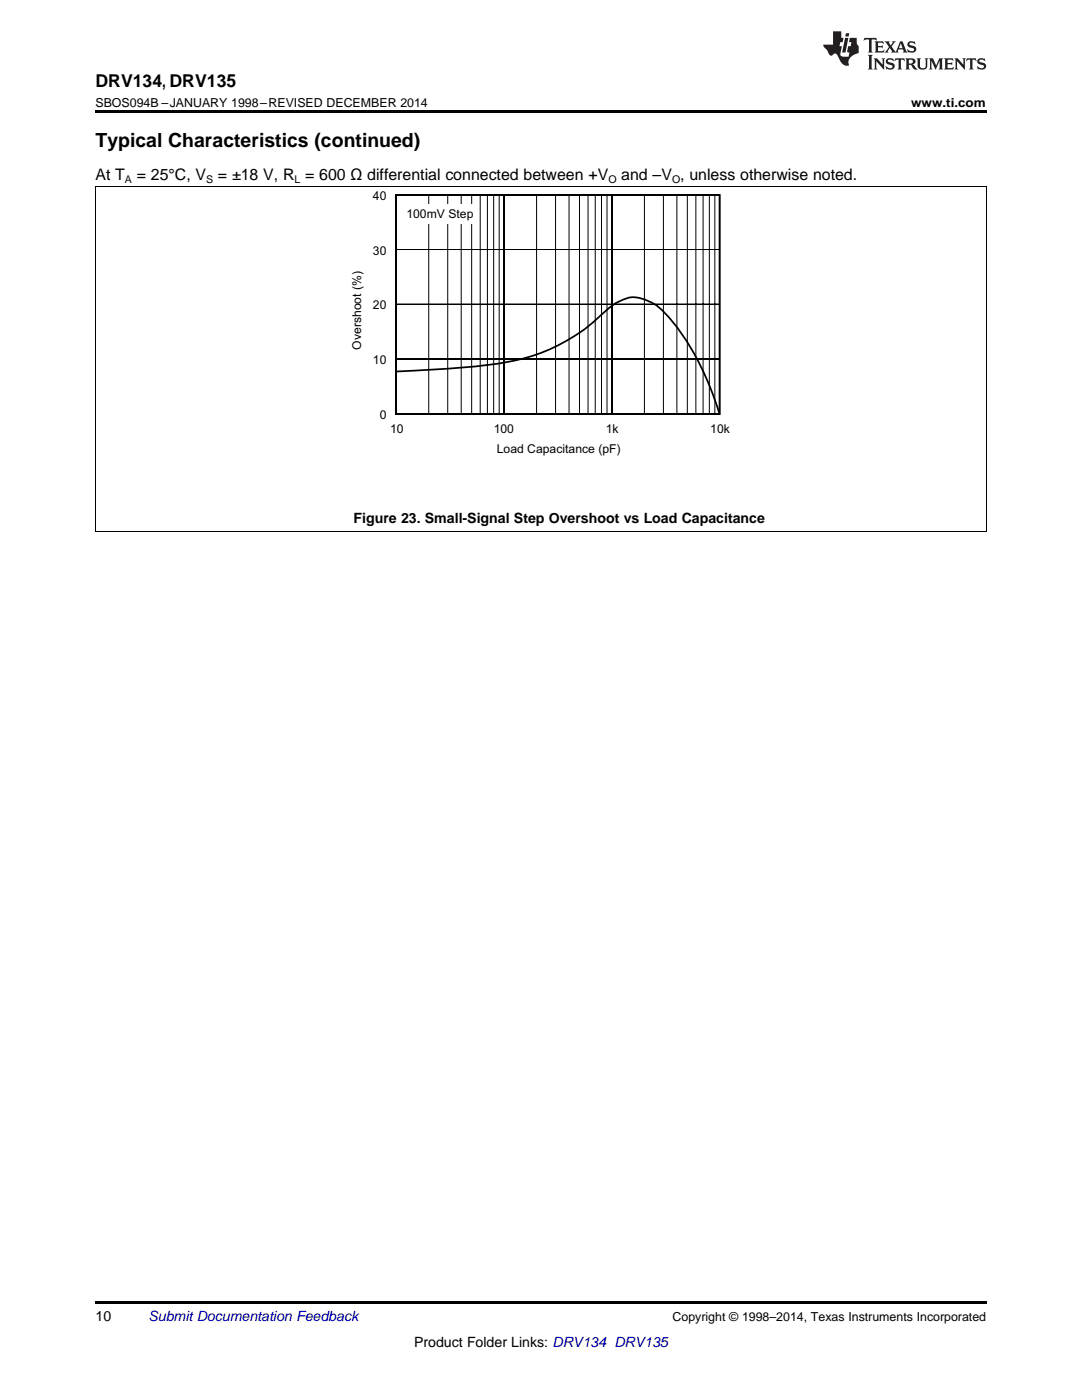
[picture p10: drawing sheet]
<svg xmlns="http://www.w3.org/2000/svg" width="216mm" height="279mm" viewBox="0 0 216 279" stroke-linecap="round" stroke-linejoin="round" font-family="sans-serif">
<path d="M19 259.7h177.8v.5h-177.8z" fill="#000"/>
<g fill="none" stroke="#000" stroke-width=".2">
<path d="M19.1 37.3v68.9M79 38.9h64.5v10.9h-64.5zM79.1 38.9h21.5v43.8h-21.5zM79.1 38.9h20.5v43.8h-20.5zM79.1 38.9h19.4v43.8h-19.4zM79.1 38.9h18.2v43.8h-18.2zM79.1 38.9h16.7v43.8h-16.7zM79.1 38.9h15v43.8h-15zM79.1 38.9h12.9v43.8h-12.9zM79.1 38.9h10.2v43.8h-10.2zM79.1 38.9h6.5v43.8h-6.5zM100.6 38.9h21.5v43.8h-21.5z"/>
<path d="M100.6 38.9h20.5v43.8h-20.5zM100.6 38.9h19.4v43.8h-19.4zM100.6 38.9h18.2v43.8h-18.2zM100.6 38.9h16.7v43.8h-16.7zM100.6 38.9h15v43.8h-15zM100.6 38.9h12.9v43.8h-12.9zM100.6 38.9h10.3v43.8h-10.3zM100.6 38.9h6.5v43.8h-6.5zM122.1 38.9h21.5v43.8h-21.5zM122.1 38.9h20.5v43.8h-20.5zM122.1 38.9h19.4v43.8h-19.4zM122.1 38.9h18.2v43.8h-18.2z"/>
<path d="M122.1 38.9h16.8v43.8h-16.8zM122.1 38.9h15v43.8h-15zM122.1 38.9h13v43.8h-13zM122.1 38.9h10.3v43.8h-10.3zM122.1 38.9h6.5v43.8h-6.5zM196.8 37.3v68.9M79 49.8h64.5v10.9h-64.5zM79 60.7h64.5v10.9h-64.5zM79 71.6h64.5v11h-64.5zM19 106.1h177.8"/>
</g>
<path d="M79 38.9h64.6v43.7h-64.6z" fill="none" stroke="#000" stroke-width=".35"/>
<path d="M80.7 40.8h14.3v3.9h-14.3z" fill="#fff"/>
<path d="M79 74.2a160.8 160.8 0 0 0 23.4-2.2 36.6 36.6 0 0 0 18.5-10 9.3 9.3 0 0 1 5.6-2.7 10.1 10.1 0 0 1 7 4.1 52 52 0 0 1 10 19.1" fill="none" stroke="#000" stroke-width=".35"/>
<path d="M19 37.2h177.8" fill="none" stroke="#000" stroke-width=".2"/>
<path d="M19 22h177.8v.5h-177.8z" fill="#000"/>
<g fill="#231f20">
<path d="M172.5 7.6l-.1 .5 .4-.2h.6v.1v2.1l-.2 .4h.9l-.2-.4v-2.1l.1-.1h.5l.5 .2-.2-.5zM174.5 8.3l.2 .3v1.5l-.2 .4h1.8l.2-.6a1.04 1.04 0 0 1-1.3 .2v-.7h.6l.3 .2v-.6l-.3 .2h-.6v-.6l.8-.1 .4 .3-.2-.5zM176.5 8.3l.9 1.1-.9 1.1h.8l-.2-.2 .4-.7 .5 .7-.2 .2h1.5l-.2-.2 .2-.4h.9l.1 .4-.2 .2h1l-.3-.3-.7-1.9h-.5l-.9 2-.8-1 .9-1h-.8l.1 .3-.4 .5-.3-.6 .1-.2zM179.7 8.6l.4 1h-.7zM181.3 8.4a.63 .63 0 0 0-.2 .7 .63 .63 0 0 0 .6 .4l.6 .2 .1 .2a.75 .75 0 0 1-.7 .4 .75 .75 0 0 1-.6-.5l.1 .7 .1-.1a1.11 1.11 0 0 0 1.5-.6 1.13 1.13 0 0 0-1.2-.8l-.1-.4a1.04 1.04 0 0 1 1.2 .2l-.2-.5-.2 .1-.4-.2zM173.2 10.9l.2 .4v2.2l-.2 .4h1l-.3-.4v-2.2l.3-.4zM174.3 11.6l.3 .4v1.5l-.3 .4h.8l-.2-.4v-1.3l1.5 1.7v-1.9l.2-.4h-.7l.2 .4v.9l-1.1-1.3zM177 11.8a.62 .62 0 0 0-.2 .7 .62 .62 0 0 0 .6 .4l.6 .1 .1 .3a.76 .76 0 0 1-.7 .3 .76 .76 0 0 1-.7-.4l.2 .7 .1-.1a1.11 1.11 0 0 0 1.5-.6 1.13 1.13 0 0 0-1.2-.8l-.1-.4a1.04 1.04 0 0 1 1.2 .2l-.2-.6-.2 .1-.5-.1zM178.7 11.6l-.2 .6a.61 .61 0 0 1 .8-.3v1.6l-.2 .4h.9l-.2-.4v-1.6a.63 .63 0 0 1 .7 .3l-.1-.6zM180.6 11.6l.3 .4v1.5l-.3 .4h1l-.2-.2-.1-.8 .6 .2a.76 .76 0 0 0 1.2 .7l-1-1a.58 .58 0 0 0 .6-.5 .58 .58 0 0 0-.5-.6zM181.4 11.9h.1a.45 .45 0 0 1 .5 .1 .45 .45 0 0 1 .1 .5l-.8 .2zM182.9 11.6l.2 .2a2.17 2.17 0 0 0 .3 1.9 .99 .99 0 0 0 1.6-.6v-1.1l.2-.4h-.7l.2 .2a1.92 1.92 0 0 1-.2 1.8 .6 .6 0 0 1-.9-.5v-1.1l.2-.4zM185.4 11.6l.2 .4v1.5l-.2 .4h.7l-.2-.4v-1.4l.8 1.8 .8-1.8v1.4l-.2 .4h.9l-.2-.4v-1.5l.2-.4h-.8l-.6 1.5-.6-1.5zM188.4 11.6l.2 .4v1.5l-.2 .4h1.8l.1-.6a1.04 1.04 0 0 1-1.2 .1v-.6h.5l.4 .2v-.6l-.4 .2h-.5v-.7h.8l.3 .3-.1-.6zM190.5 11.6l.2 .4v1.5l-.2 .4h.7l-.2-.4v-1.3l1.5 1.7v-1.9l.2-.4h-.7l.2 .4v.9l-1.1-1.3zM192.9 11.6l-.1 .6a.61 .61 0 0 1 .7-.3l.1 1.6-.3 .4h1l-.3-.4 .1-1.6a.63 .63 0 0 1 .7 .3l-.1-.6zM195.2 11.8a.62 .62 0 0 0-.2 .7 .62 .62 0 0 0 .6 .4l.6 .1 .1 .3a.76 .76 0 0 1-.7 .3 .76 .76 0 0 1-.6-.4l.1 .7 .1-.1a1.11 1.11 0 0 0 1.6-.6 1.13 1.13 0 0 0-1.3-.8l-.1-.4a1.04 1.04 0 0 1 1.2 .2l-.1-.6-.2 .1-.5-.1z"/>
<path d="M166.2 6.3v2.6h-1.9v.4l.8 .9a.91 .91 0 0 0 1 .8 .56 .56 0 0 1 .5-.3 .56 .56 0 0 1 .5 .3l.4 .8a1.53 1.53 0 0 0 1.9 1.2 1.54 1.54 0 0 1 1-2.1l.9-.3v-1.4a1.52 1.52 0 0 1-.4-1.6h-1.3l-.2 .8h.5l-.2 .8h-.5l-.1 1v.2l.4 .1-.2 .8a1.93 1.93 0 0 1-1.6-.3l.3-1.8h-.5l.2-.8h.4l.2-.8h-.4v-1.3zM168.6 7.6l-.6 2.9h.7l.6-2.9zM168.8 6.6l-.1 .7h.6l.2-.7z"/>
</g>
<text font-size="3.9" x="19" y="29.3">Typical Characteristics (continued)</text>
<text font-size="3.5" x="19" y="17.3">DRV134, DRV135</text>
<g font-size="3.2">
<text x="19" y="36">At T</text>
<text x="27.3" y="36">= 25°C, V</text>
<text x="43.5" y="36">= ±18 V, R = 600 Ω differential connected between +V</text>
<text x="124" y="36">and –V , unless otherwise noted.</text>
</g>
<g font-size="2.8">
<text x="70.6" y="104.4">Figure 23. Small-Signal Step Overshoot vs Load Capacitance</text>
<text x="19" y="263.6">10</text>
<text x="82.6" y="268.9">Product Folder Links: DRV134 DRV135</text>
</g>
<text font-size="2.8" fill="#0000c8" x="29.6" y="263.6">Submit Documentation Feedback</text>
<g font-size="2.5">
<text x="19" y="21.4">SBOS094B –JANUARY 1998–REVISED DECEMBER 2014</text>
<text x="181.8" y="21.4">www.ti.com</text>
<text x="134.2" y="263.6">Copyright © 1998–2014, Texas Instruments Incorporated</text>
</g>
<g font-size="2.4">
<text x="74.4" y="39.9">40</text>
<text x="81.1" y="43.5">100mV Step</text>
<text x="74.4" y="50.8">30</text>
<text x="74.4" y="61.7">20</text>
<text x="72.1" y="69.8" transform="rotate(-90 72.1 69.8)">Overshoot (%)</text>
<text x="74.4" y="72.6">10</text>
<text x="75.8" y="83.6">0</text>
<text x="77.9" y="86.4">10</text>
<text x="98.5" y="86.4">100</text>
<text x="120.9" y="86.4">1k</text>
<text x="141.7" y="86.4">10k</text>
<text x="99.1" y="90.3">Load Capacitance (pF)</text>
</g>
<g font-size="2.1">
<text x="24.9" y="36.6">A</text>
<text x="41.1" y="36.6">S</text>
<text x="58.8" y="36.6">L</text>
<text x="121.4" y="36.6">O</text>
<text x="134.1" y="36.6">O</text>
</g>
</svg>
